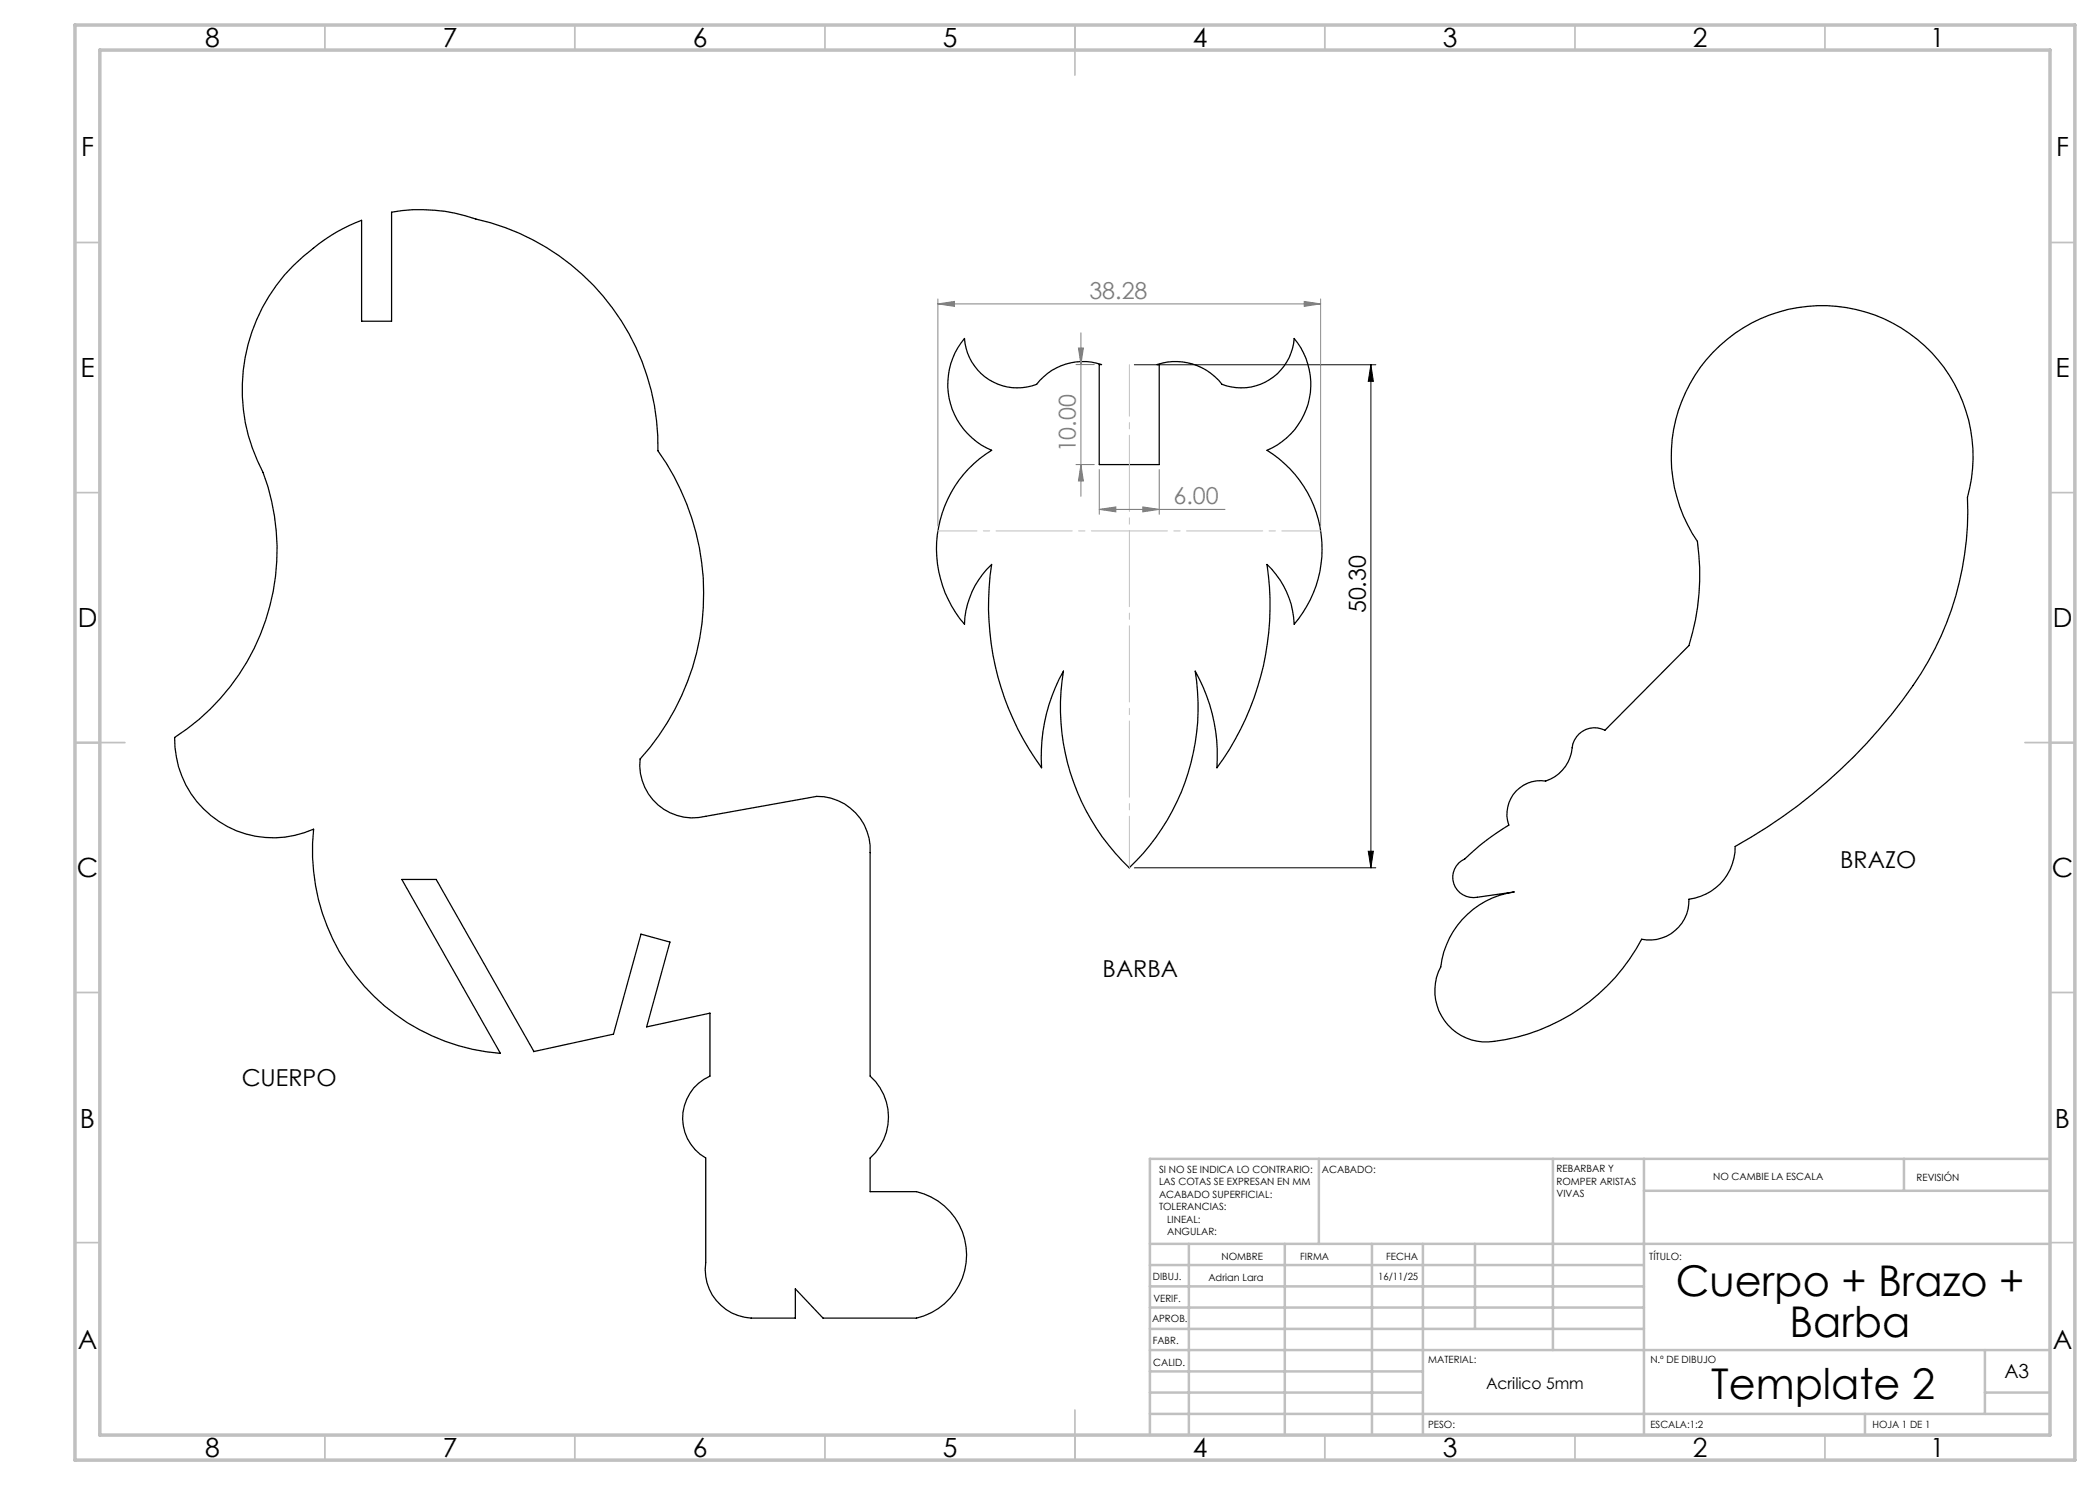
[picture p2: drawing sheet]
<svg xmlns="http://www.w3.org/2000/svg" width="420mm" height="297mm" viewBox="0 0 420 297" stroke-linecap="round" stroke-linejoin="round" font-family="sans-serif">
<path d="M58.7 53.1a38.7 38.7 0 0 1 13.6-9v20.1h6v-21.8a33.6 33.6 0 0 1 16.9 1.4 46.5 46.5 0 0 1 36.4 46.4 49.3 49.3 0 0 1-3.6 61.6 10.6 10.6 0 0 0 13.1 11.5l22.2-4a10.6 10.6 0 0 1 10.7 11.2v44.7a11 11 0 0 1 0 16.4v6.7h9.3a13 13 0 0 1 10 12.7 13 13 0 0 1-10 12.6h-18.7l-5.5-5.8v5.8h-8.9a9.7 9.7 0 0 1-9.1-11v-21a9.2 9.2 0 0 1-4.6-8.4 9.2 9.2 0 0 1 5.5-8v-12.6l-12.7 2.8 4.7-17-5.8-1.6-5.5 20-16 3.5-19.5-34.4h-6.8l19.7 34.8a40.7 40.7 0 0 1-37.4-44.9 19.7 19.7 0 0 1-27.8-18.3 44.5 44.5 0 0 0 17.7-53 35.1 35.1 0 0 1 6.1-41.4zM192.9 67.7a10.6 10.6 0 0 0 14.4 9.2 11.7 11.7 0 0 1 13-4h-.4v20h11.9v-20h-.4a11.7 11.7 0 0 1 13 4 10.6 10.6 0 0 0 14.4-9.2 14.3 14.3 0 0 1-5.4 22.4 23.1 23.1 0 0 1 5.4 34.7 17.4 17.4 0 0 0-5.4-11.9 54.7 54.7 0 0 1-10 40.7 34.5 34.5 0 0 0-4.4-19.4 44.5 44.5 0 0 1-13.2 39.4 44.5 44.5 0 0 1-13.1-39.4 34.7 34.7 0 0 0-4.4 19.4 54.8 54.8 0 0 1-10-40.7 17 17 0 0 0-5.4 11.9 23.1 23.1 0 0 1 5.4-34.7 14.3 14.3 0 0 1-5.4-22.4zM342.6 70.5a30.2 30.2 0 0 1 36.8-5.4 30.2 30.2 0 0 1 14.1 34.4 61.4 61.4 0 0 1-13 40.6 106.1 106.1 0 0 1-33.5 29.2 10.5 10.5 0 0 1-9.2 10.5 7.9 7.9 0 0 1-9.5 8.1 38.4 38.4 0 0 1-31.8 20.5 10.3 10.3 0 0 1-8.4-15 17.2 17.2 0 0 1 14.7-15l-7.3 1.1a4.1 4.1 0 0 1-4.7-2.7 4.1 4.1 0 0 1 2.1-5 47.8 47.8 0 0 1 8.9-6.8 6.7 6.7 0 0 1 7.3-8.8 8 8 0 0 0 5.5-7.4 4.5 4.5 0 0 1 6.4-2.8l16.8-16.9a47.4 47.4 0 0 0 1.7-20.8 30.2 30.2 0 0 1 3.1-37.8z" fill="none" stroke="#000" stroke-width=".25"/>
<path d="M226.9 73h48.3M274.2 73v100.6M274.2 73l.5 3.3h-1.1zM226.9 173.6h48.3M273.6 170.2h1.1l-.5 3.4z" fill="none" stroke="#000" stroke-width=".2"/>
<g fill="none" stroke="#808080" stroke-width=".2">
<path d="M187.6 59.8v45.4M264.1 59.8v45.4M187.6 60.8l3.3-.5v1zM187.6 60.8h76.5M215.2 72.9h3.7M215.7 69.6h1l-.5 3.3zM216.2 66.6v32.7M260.8 60.3l3.3 .5-3.3 .5zM215.2 92.9h3.7M216.2 92.9l.5 3.3h-1zM219.9 93.9v9M231.8 93.9v9"/>
<path d="M219.9 101.9l3.3-.5v1zM219.9 101.9h25.1M228.6 101.4l3.2 .5-3.2 .5z"/>
</g>
<path d="M225.9 173.5v-100.6" fill="none" stroke="#c0c0c0" stroke-width=".2" stroke-dasharray="15.2 1.3 1.3 1.3" stroke-dashoffset="4.9"/>
<path d="M187.6 106.2h76.6" fill="none" stroke="#c0c0c0" stroke-width=".2" stroke-dasharray="15.2 1.3 1.3 1.3" stroke-dashoffset="7.4"/>
<g fill="none" stroke="#c0c0c0" stroke-width=".35">
<path d="M65 5v5M115 5v5M165 5v5M215 5v10M265 5v5M315 5v5M365 5v5M15 48.5h5M410 48.5h5M15 98.5h5M410 98.5h5M15 148.5h10"/>
<path d="M405 148.5h10M15 198.5h5M410 198.5h5M15 248.5h5M410 248.5h5M65 287v5M115 287v5M165 287v5M215 282v10M265 287v5M315 287v5M365 287v5"/>
</g>
<g fill="none" stroke="#c0c0c0" stroke-width=".5">
<path d="M263.8 231.8v17M310.6 231.8v38.2M328.8 231.8v55.2M328.8 238.2h81.2M380.8 231.8v6.4M410 231.8h-180v55.2M230 248.8h180M230 257.3h98.8M230 253h98.8M237.8 248.8v38.2M257 248.8v38.2M274.4 248.8v38.2"/>
<path d="M284.6 248.8v38.2M295 248.8v17M230 265.8h98.8M230 261.5h98.8M230 278.5h54.6M230 274.3h54.6M230 270h180M397 278.5h13M397 270v12.8M230 282.8h180M373 282.8v4.2"/>
</g>
<path d="M15 5h400v287h-400zM20 10h390v277h-390z" fill="none" stroke="#c0c0c0" stroke-width=".7"/>
<path d="M273.6 170.2h1.1l-.5 3.4zM274.2 73l.5 3.3h-1.1z" fill="#000"/>
<g fill="#808080">
<path d="M187.6 60.8l3.3-.5v1zM260.8 60.3l3.3 .5-3.3 .5z"/>
<path d="M219.9 101.9l3.3-.5v1zM228.6 101.4l3.2 .5-3.2 .5z"/>
<path d="M215.7 69.6h1l-.5 3.3zM216.2 92.9l.5 3.3h-1z"/>
</g>
<g font-size="8.5">
<text x="335.1" y="259.3">Cuerpo + Brazo +</text>
<text x="357.9" y="267.4">Barba</text>
<text x="342.2" y="279.7">Template 2</text>
</g>
<g font-size="5.3">
<text x="41" y="9.5">8</text>
<text x="88.5" y="9.5">7</text>
<text x="138.5" y="9.5">6</text>
<text x="188.5" y="9.5">5</text>
<text x="238.5" y="9.5">4</text>
<text x="288.5" y="9.5">3</text>
<text x="338.5" y="9.5">2</text>
<text x="386" y="9.5">1</text>
<text x="16.2" y="31.2">F</text>
<text x="411.2" y="31.2">F</text>
<text x="16.1" y="75.5">E</text>
<text x="411.1" y="75.5">E</text>
<text x="15.5" y="125.5">D</text>
<text x="410.5" y="125.5">D</text>
<text x="15.4" y="175.5">C</text>
<text x="410.4" y="175.5">C</text>
<text x="16" y="225.5">B</text>
<text x="411" y="225.5">B</text>
<text x="15.5" y="269.7">A</text>
<text x="410.5" y="269.7">A</text>
<text x="41" y="291.5">8</text>
<text x="88.5" y="291.5">7</text>
<text x="138.5" y="291.5">6</text>
<text x="188.5" y="291.5">5</text>
<text x="238.5" y="291.5">4</text>
<text x="288.5" y="291.5">3</text>
<text x="338.5" y="291.5">2</text>
<text x="386" y="291.5">1</text>
</g>
<g font-size="4.7" fill="#808080">
<text x="217.9" y="59.8">38.28</text>
<text x="215.2" y="90.5" transform="rotate(-90 215.2 90.5)">10.00</text>
<text x="234.7" y="100.9">6.00</text>
</g>
<g font-size="4.7">
<text x="273.2" y="122.7" transform="rotate(-90 273.2 122.7)">50.30</text>
<text x="368.1" y="173.6">BRAZO</text>
<text x="220.5" y="195.5">BARBA</text>
<text x="48.3" y="217.3">CUERPO</text>
</g>
<text font-size="3.9" x="400.9" y="275.5">A3</text>
<text font-size="3.2" x="297.2" y="277.9">Acrilico 5mm</text>
<g font-size="2">
<text x="231.8" y="234.6">SI NO SE INDICA LO CONTRARIO:</text>
<text x="231.8" y="237.1">LAS COTAS SE EXPRESAN EN MM</text>
<text x="231.8" y="239.6">ACABADO SUPERFICIAL:</text>
<text x="264.4" y="234.6">ACABADO:</text>
<text x="311.3" y="234.5">REBARBAR Y</text>
<text x="311.3" y="237">ROMPER ARISTAS</text>
<text x="311.3" y="239.5">VIVAS</text>
<text x="342.6" y="236">NO CAMBIE LA ESCALA</text>
<text x="383.3" y="236.2">REVISIÓN</text>
<text x="231.8" y="242.1">TOLERANCIAS:</text>
<text x="233.4" y="244.6">LINEAL:</text>
<text x="233.4" y="247.1">ANGULAR:</text>
<text x="244.3" y="252">NOMBRE</text>
<text x="260" y="251.9">FIRMA</text>
<text x="277.2" y="251.9">FECHA</text>
<text x="329.9" y="251.9">TÍTULO:</text>
<text x="230.6" y="256.1">DIBUJ.</text>
<text x="241.7" y="256.1">Adrian Lara</text>
<text x="275.6" y="255.9">16/11/25</text>
<text x="230.7" y="260.3">VERIF.</text>
<text x="230.4" y="264.4">APROB.</text>
<text x="230.5" y="268.8">FABR.</text>
<text x="230.7" y="273.1">CALID.</text>
<text x="285.6" y="272.5">MATERIAL:</text>
<text x="330.1" y="272.5">N.º DE DIBUJO</text>
<text x="285.6" y="285.5">PESO:</text>
<text x="330.1" y="285.6">ESCALA:1:2</text>
<text x="374.5" y="285.6">HOJA 1 DE 1</text>
</g>
</svg>
